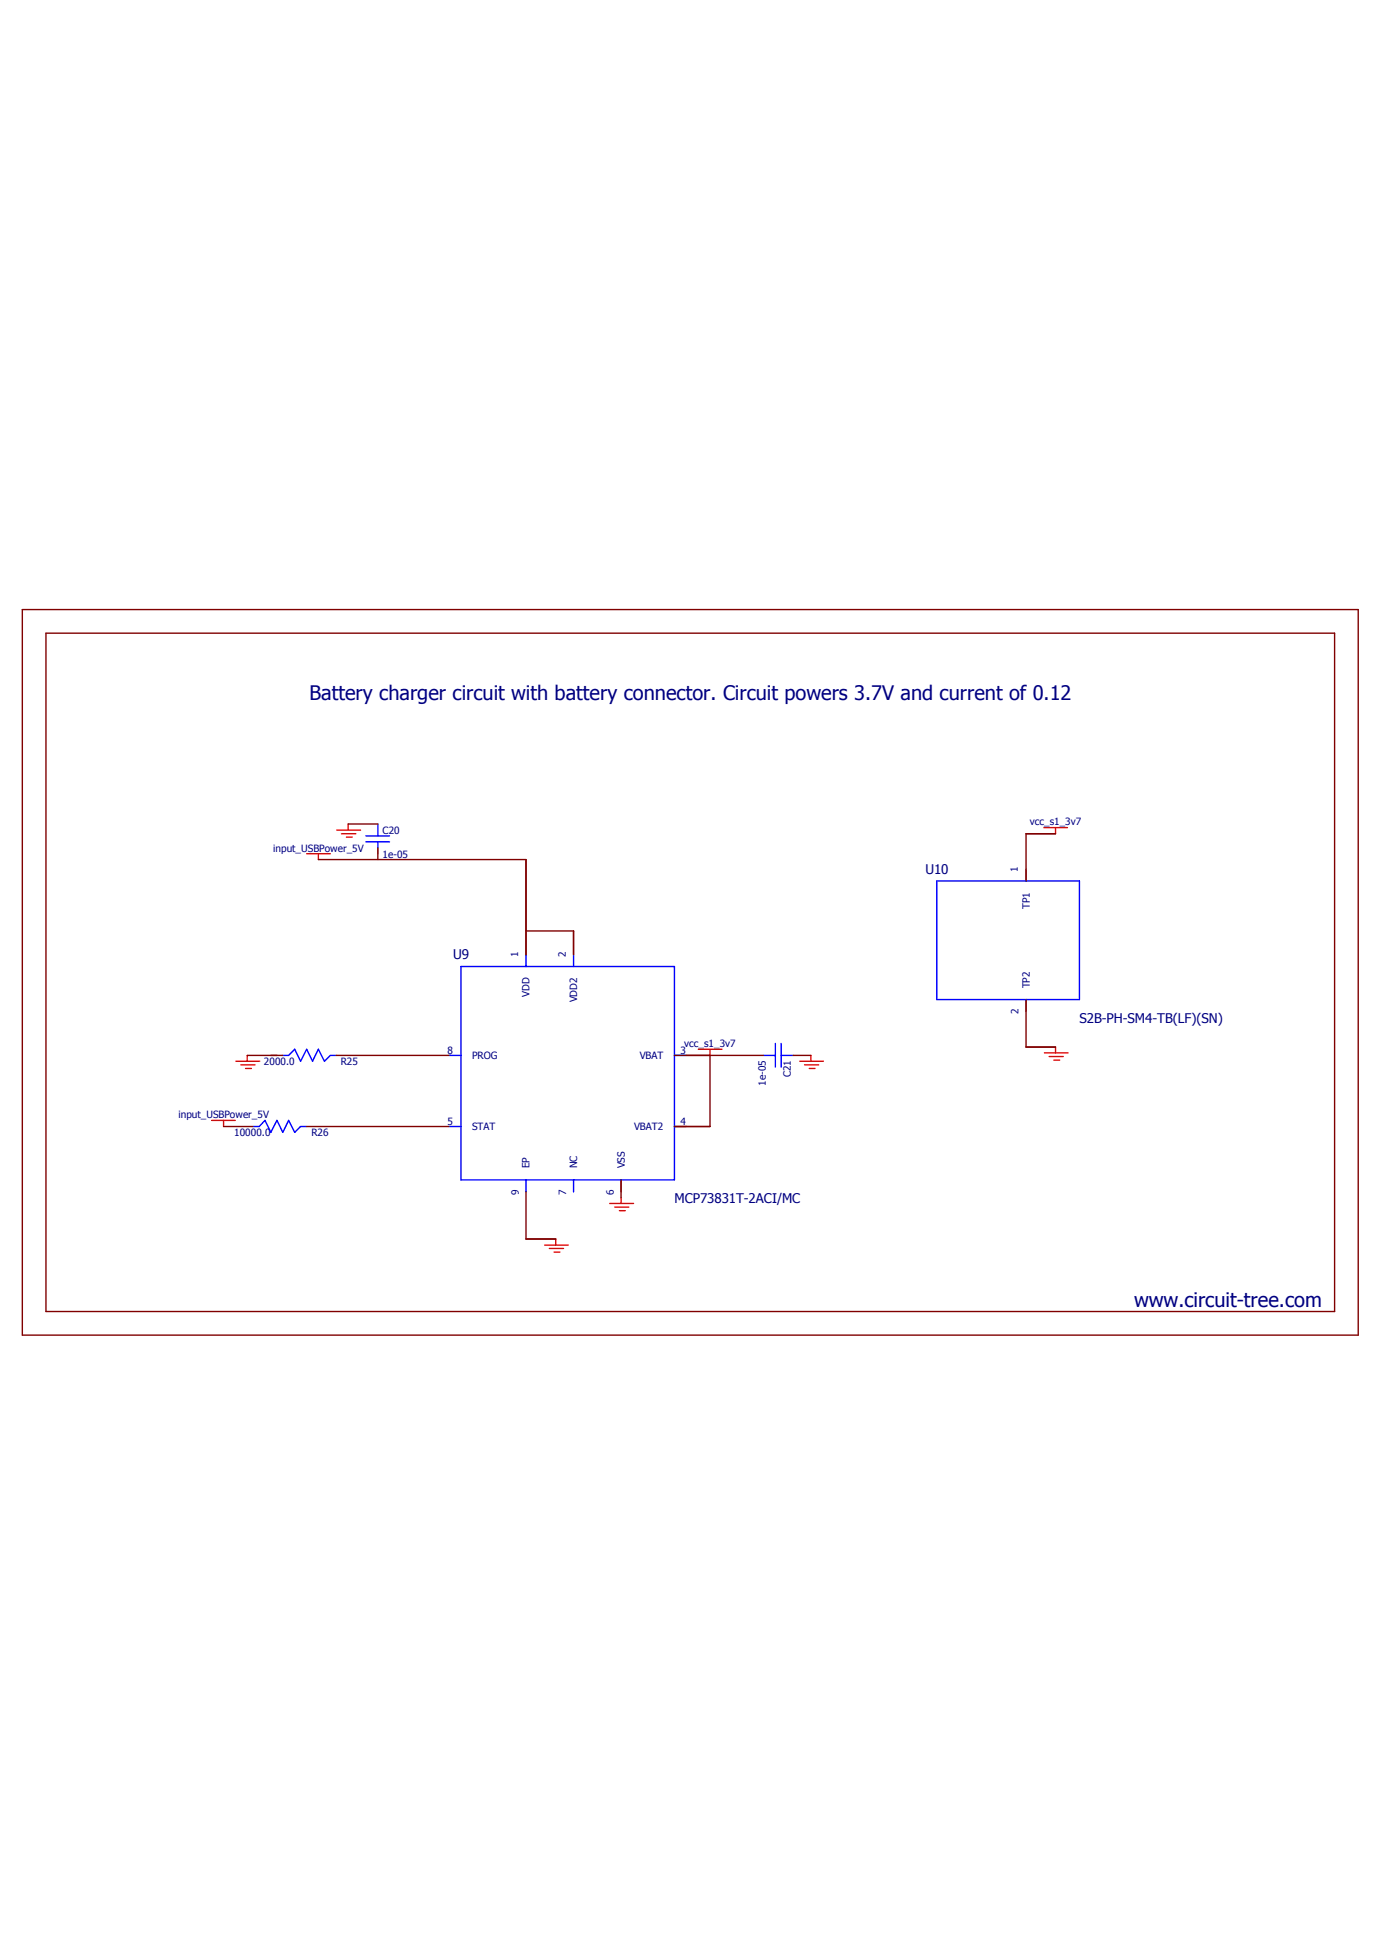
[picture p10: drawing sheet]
<svg xmlns="http://www.w3.org/2000/svg" width="210mm" height="297mm" viewBox="0 0 210 297" stroke-linecap="round" stroke-linejoin="round" font-family="sans-serif">
<path d="M3 92.8l204 111.1M207 92.8l-204 111.1" fill="none" stroke="#fff" stroke-width=".15"/>
<g fill="none" stroke="#f00" stroke-width=".21">
<path d="M46.7 130.1h3.6M48.5 130.1v.9M51.3 126.5h3.6M52 127h2.2M52.8 127.6h.8M53 125.6v.9M159 126.1h3.6M160.7 126.1v.9M106.3 159.9h3.6M108.1 159.9v.9M160.7 159.6v.8M32.2 170.7h3.6"/>
<path d="M34 170.7v1M35.9 161.7h3.7M36.7 162.3h2.1M37.4 162.8h.9M37.6 160.8v.9M121.8 161.7h3.6M122.5 162.3h2.2M123.2 162.8h.9M123.5 160.8v.9M159 160.4h3.6M159.8 161h2.1M160.5 161.5h.9"/>
<path d="M82.9 189.7h3.6M83.7 190.2h2.1M84.4 190.8h.9M84.6 188.8v.9M92.8 183.4h3.7M93.6 183.9h2.2M94.3 184.5h.9M94.6 182.5v.9"/>
</g>
<g fill="none" stroke="#800000" stroke-width=".21">
<path d="M3.4 92.9h203.4v110.6h-203.4zM7 96.5h196.2v103.4h-196.2zM48.5 131h31.6v14.5M53 125.6h4.5M57.5 129.2v1.8M160.7 127h-4.4v7.2M80.1 141.9h7.2v3.6M156.3 152.3v7.3h4.4M34 171.7h4.5M37.6 160.8h5.5M46.7 171.7h21.7M51.2 160.8h17.2"/>
<path d="M94.6 179.8v2.7M102.7 160.8h13.6M108.1 160.8v10.9h-5.4M120.8 160.8h2.7M80.1 181.6v7.2h4.5"/>
</g>
<g fill="none" stroke="#00f" stroke-width=".21">
<path d="M55.7 127.4h3.6M55.7 128.3h3.6M57.5 125.6v1.8M57.5 128.3v1.8M142.7 134.2h21.7v18.1h-21.7zM156.3 132.5v1.7M70.2 147.3h32.5v32.5h-32.5zM80.1 145.5v1.8M87.3 145.5v1.8M118.1 159v3.6M119 159v3.6M156.3 152.3v1.8"/>
<path d="M38.5 171.7h1l.9-1 .8 1.9 1-1.9 .9 1.9 .9-1.9 .9 1.9 .9-.9h.9M43.1 160.8h.9l.9-.9 .9 1.8 .9-1.8 .9 1.8 .9-1.8 .9 1.8 .9-.9h.9M68.4 160.8h1.8M68.4 171.7h1.8M80.1 179.8v1.8M87.3 179.8v1.8M94.6 179.8v1.8M102.7 160.8h1.8M102.7 171.7h1.8M116.3 160.8h1.8M119 160.8h1.8"/>
</g>
<path d="M156.3 132.5v1.8M80.1 145.5v1.8M87.3 145.5v1.8M156.3 152.3v1.8M68.4 160.8h1.8M68.4 171.7h1.8M80.1 179.8v1.8M87.3 179.8v1.8M94.6 179.8v1.8M102.7 160.8h1.8M102.7 171.7h1.8" fill="none" stroke="#00f" stroke-width=".15"/>
<g font-size="3" fill="#000080">
<text x="47.1" y="106.6">Battery charger circuit with battery connector. Circuit powers 3.7V and current of 0.12</text>
<text x="172.7" y="199.1">www.circuit-tree.com</text>
</g>
<g font-size="2" fill="#000080">
<text x="140.9" y="133.2">U10</text>
<text x="69" y="146.2">U9</text>
<text x="164.4" y="155.9">S2B-PH-SM4-TB(LF)(SN)</text>
<text x="102.7" y="183.4">MCP73831T-2ACI/MC</text>
</g>
<g font-size="1.5" fill="#000080">
<text x="156.8" y="125.8">vcc_s1_3v7</text>
<text x="41.6" y="129.8">input_USBPower_5V</text>
<text x="58.3" y="130.8">1e-05</text>
<text x="58.3" y="127">C20</text>
<text x="155" y="132.9" transform="rotate(-90 155 132.9)">1</text>
<text x="156.8" y="138.6" transform="rotate(-90 156.8 138.6)">TP1</text>
<text x="78.9" y="145.9" transform="rotate(-90 78.9 145.9)">1</text>
<text x="86.2" y="145.9" transform="rotate(-90 86.2 145.9)">2</text>
<text x="80.7" y="151.9" transform="rotate(-90 80.7 151.9)">VDD</text>
<text x="87.9" y="152.7" transform="rotate(-90 87.9 152.7)">VDD2</text>
<text x="155.1" y="154.6" transform="rotate(-90 155.1 154.6)">2</text>
<text x="156.8" y="150.6" transform="rotate(-90 156.8 150.6)">TP2</text>
<text x="68.1" y="160.6">8</text>
<text x="71.9" y="161.4">PROG</text>
<text x="97.4" y="161.4">VBAT</text>
<text x="103.6" y="160.6">3</text>
<text x="104.2" y="159.6">vcc_s1_3v7</text>
<text x="40.2" y="162.3">2000.0</text>
<text x="51.9" y="162.3">R25</text>
<text x="116.6" y="165.4" transform="rotate(-90 116.6 165.4)">1e-05</text>
<text x="120.4" y="164.2" transform="rotate(-90 120.4 164.2)">C21</text>
<text x="27.2" y="170.4">input_USBPower_5V</text>
<text x="35.7" y="173.1">10000.0</text>
<text x="47.4" y="173.1">R26</text>
<text x="68.1" y="171.4">5</text>
<text x="71.9" y="172.2">STAT</text>
<text x="96.6" y="172.2">VBAT2</text>
<text x="103.6" y="171.4">4</text>
<text x="80.7" y="178.1" transform="rotate(-90 80.7 178.1)">EP</text>
<text x="87.9" y="178.1" transform="rotate(-90 87.9 178.1)">NC</text>
<text x="95.1" y="178.1" transform="rotate(-90 95.1 178.1)">VSS</text>
<text x="79" y="182" transform="rotate(-90 79 182)">9</text>
<text x="86.2" y="182" transform="rotate(-90 86.2 182)">7</text>
<text x="93.5" y="182" transform="rotate(-90 93.5 182)">6</text>
</g>
</svg>
